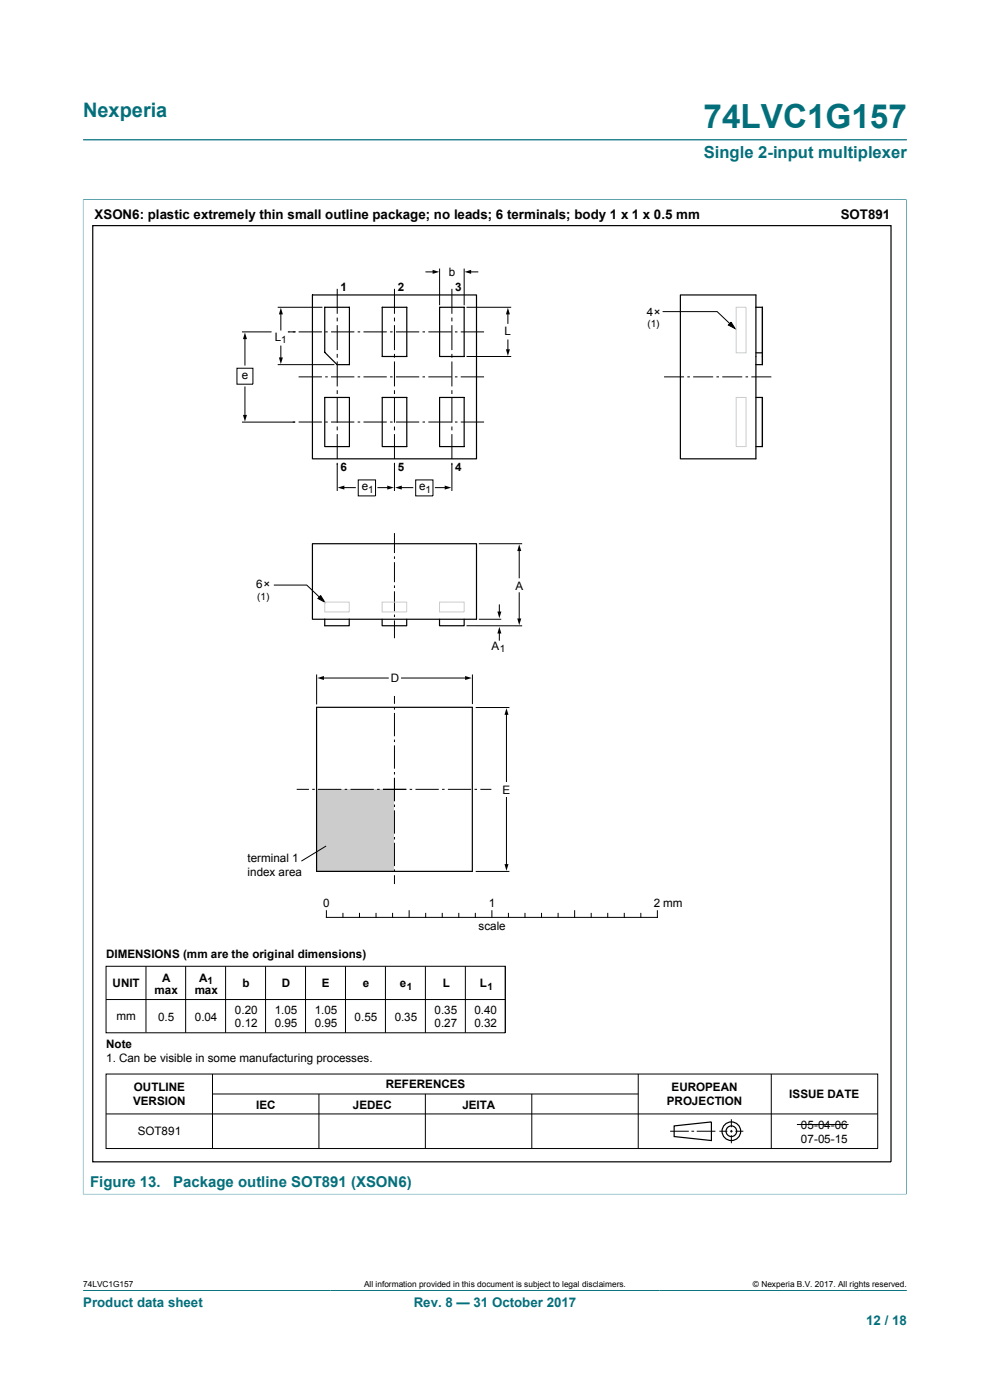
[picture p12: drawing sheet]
<svg xmlns="http://www.w3.org/2000/svg" width="210mm" height="297mm" viewBox="0 0 210 297" stroke-linecap="round" stroke-linejoin="round" font-family="sans-serif">
<path d="M17.6 29.7h174.8M17.6 42.3h174.7M17.6 42.3v211.1M192.3 42.3v211.1M17.6 253.3h174.7M17.6 273.8h174.8" fill="none" stroke="#036f7b" stroke-width=".21"/>
<path d="M67.2 167.4h16.5v17.5h-16.5z" fill="#ccc"/>
<g fill="none" stroke="#000" stroke-width=".21">
<path d="M90.4 57.7h1.6M93.2 57v7.8M98.5 57v7.8M99.7 57.7h1.7M50.3 78.1h3.3v3.4h-3.3zM51.3 70.4h6.3M52 71.7v5.7M58.9 65.2h9.5M58.9 77.4h12M59.6 66.4v3.6M59.6 73.4v2.7M61.1 70.4h1.6"/>
<path d="M63.3 80h5M63.3 70.4h5M69 80h.5M69 70.4h.5M70.2 80h5M70.2 70.4h5M71.5 61.3v5.3M71.5 67.4v.8M71.5 69v5.3M71.5 75.1v.8M71.5 76.7v5.3M75.9 80h.5"/>
<path d="M75.9 70.4h.5M77.1 80h4.9M77.1 70.4h4.9M82.7 80h.6M82.7 70.4h.6M83.7 61.3v5.3M83.7 67.4v.8M83.7 69v5.3M83.7 75.1v.8M83.7 76.7v5.3M84 80h4.9M84 70.4h4.9"/>
<path d="M89.6 80h.6M89.6 70.4h.6M90.9 80h4.9M90.9 70.4h4.9M95.9 61.3v5.3M95.9 67.4v.8M95.9 69v5.3M95.9 75.1v.8M95.9 76.7v5.3M96.5 80h.5M96.5 70.4h.5M97.7 80h5"/>
<path d="M97.7 70.4h5M99 75.6h9.4M99 65.2h9.4M107.7 66.4v2.2M107.7 72.1v2.3M140.6 66.1h11.5l3.2 3.1M140.9 80h4.2M145.8 80h.5M147 80h4.3M152 80h.5M153.2 80h4.2M155.1 68.3l.8 1.4-1.4-.7z"/>
<path d="M158.2 80h.5M159.4 80h4.2M51.3 89.5h11.3M52 82.1v6.2M62.1 89.5h.5M63.3 89.5h5M69 89.5h.5M70.2 89.5h5M71.5 82.8v.8M71.5 84.4v5.3M71.5 90.5v.8M71.5 92.1v5.3"/>
<path d="M71.5 98.2v6M75.9 89.5h.5M77.1 89.5h4.9M82.7 89.5h.6M83.7 82.8v.8M83.7 84.4v5.3M83.7 90.5v.8M83.7 92.1v5.3M83.7 98.2v6M84 89.5h4.9M89.6 89.5h.6M90.9 89.5h4.9"/>
<path d="M95.9 82.8v.8M95.9 84.4v5.3M95.9 90.5v.8M95.9 92.1v5.3M95.9 98.2v6M96.5 89.5h.5M97.7 89.5h5M72.8 103.4h2.6M76 101.8h3.7v3.4h-3.7zM80.2 103.4h2.2M83.7 113.1v4.2M83.7 118v.6"/>
<path d="M83.7 119.3v4.2M84.9 103.4h2.7M88.2 101.8h3.6v3.4h-3.6zM92.4 103.4h2.2M101.6 115.3h9.2M110.1 116.6v6M58.1 124.1h7l3.2 3.1M68 126.3l.9 1.4-1.5-.7zM83.7 124.2v.5M83.7 125.4v4.3M83.7 130.4v.5M83.7 131.6v3.8"/>
<path d="M99 132.7l11.8 .1M101.6 131.4h4.7M105.9 128.3v1.7M105.9 134.1v1.7M110.1 125.8v5.7M67.2 143.1v6.3M68.4 143.8h14M83.7 147.6v1.7M83.7 150v.5M83.7 151.3v4.9M83.7 156.9v.5M83.7 158.1v5"/>
<path d="M85.2 143.8h13.7M100.2 143.1v6.3M100.9 150.1h7.2M107.4 151.4v14.4M62.9 167.5h2.6M66.2 167.5h.6M67.5 167.5h4.9M69.2 179.5l-5.3 3.2M73.1 167.5h.5M74.4 167.5h4.9M80 167.5h.5M81.2 167.5h5"/>
<path d="M83.7 163.8v.5M83.7 165v5M83.7 170.7v.5M83.7 171.9v5M83.7 177.6v.5M83.7 178.8v4.9M86.9 167.5h.5M88.1 167.5h5M93.8 167.5h.5M95 167.5h5M100.7 167.5h.5M101.9 167.5h2.3"/>
<path d="M107.4 169.2v14.4M69.2 193.2v1.4h70.2v-1.4M72.7 193.8v.8M76.3 193.8v.8M79.8 193.8v.8M83.3 193.8v.8M83.7 184.4v.6M83.7 185.7v1.8M86.8 193.2v1.4M90.3 193.8v.8M93.8 193.8v.8M97.3 193.8v.8"/>
<path d="M100.8 193.8v.8M100.9 184.9h7.2M104.3 193.2v1.4M107.8 193.8v.8M111.4 193.8v.8M114.9 193.8v.8M118.4 193.8v.8M121.9 193.2v1.4M125.4 193.8v.8M128.9 193.8v.8M132.4 193.8v.8M135.9 193.8v.8"/>
<path d="M22.5 205h84.7v14.1h-84.7zM22.5 212h84.7M31 205v14M39.4 205v14.1M47.9 205v14.1M56.3 205v14.1M64.8 205v14.1M73.3 205v14.1M81.8 205v14.1M90.2 205v14.1M98.7 205v14.1M107.2 205v14.1"/>
<path d="M22.5 227.8h163.7v15.9h-163.7zM22.5 236.3h163.7M45.1 227.8v15.9M45.1 232.1h90.3M67.7 232.1v11.6M90.2 232.1v11.6M112.8 232.1v11.6M135.4 227.8v15.9M142.2 240h3.9M146.7 240h.5M147.8 240h4M152.6 240h1.7"/>
<path d="M154.9 240h.5M155.1 237.4v1.7M155.1 239.7v.6M156 240h1.7M163.6 227.8v15.9M169 238.6h11M155.1 240.8v1.7"/>
</g>
<g fill="none" stroke="#000" stroke-width=".25">
<path d="M19.7 47.9h169.3v198.6h-169.3zM66.3 62.6h34.8v34.7h-34.8zM68.9 65.2h5.2v12.2h-2.6l-2.6-2.7zM81.1 65.2h5.2v10.4h-5.2zM93.2 65.2h5.3v10.4h-5.3zM144.3 62.6h16v34.7h-16zM160.3 65.2h1.4M160.3 77.4h1.4M160.3 74.8h1.4M161.7 75.6v-10.4v10.4M161.7 77.4v-1.8v1.8M68.9 84.3h5.2v10.4h-5.2z"/>
<path d="M81.1 84.3h5.2v10.4h-5.2zM93.2 84.3h5.3v10.4h-5.3zM160.3 84.3h1.4M160.3 94.7h1.4M161.7 94.7v-10.4v10.4M66.3 115.3h34.8v16.1h-34.8zM68.9 131.4v1.3h5.2v-1.3M81.1 131.4v1.3h5.2v-1.3M93.2 131.4v1.3h5.3v-1.3M67.2 150.1h33v34.8h-33zM143 238.9l7.9-.9v4l-7.9-.9z"/>
<circle cx="155.1" cy="240" r="1.13"/>
<circle cx="155.1" cy="240" r="1.98"/>
</g>
<g fill="#000">
<path d="M91.8 57.2l1.4 .5-1.4 .4zM98.5 57.7l1.4-.5v.9zM52 70.5l.4 1.4h-.9zM59.6 65.3l.4 1.4h-.8zM59.2 75.8h.8l-.4 1.4zM107.7 65.3l.5 1.4h-.9zM107.3 74.1h.9l-.5 1.4zM155.1 68.3l.8 1.4-1.4-.7zM51.5 88h.9l-.4 1.4zM71.6 103.4l1.4-.4v.9zM82.1 103l1.5 .4-1.5 .5zM83.8 103.4l1.4-.4v.9z"/>
<path d="M94.3 103l1.4 .4-1.4 .5zM110.1 115.5l.5 1.4h-.9zM68 126.3l.9 1.4-1.5-.7zM105.9 133l.5 1.4h-.9zM105.5 129.7h.9l-.5 1.4zM109.7 131.2h.9l-.5 1.4zM67.3 143.8l1.4-.4v.9zM98.7 143.4l1.4 .4-1.4 .5zM107.4 150.2l.5 1.4h-.9zM107 183.3h.9l-.5 1.4z"/>
</g>
<path d="M156.2 65.2h2.1v9.6h-2.1zM156.2 84.3h2.1v10.4h-2.1zM68.9 127.7h5.2v2.1h-5.2zM81.1 127.7h5.2v2.1h-5.2zM93.2 127.7h5.3v2.1h-5.3z" fill="none" stroke="#ccc" stroke-width=".21"/>
<text font-size="7.1" fill="#036f7b" x="149.2" y="27.2">74LVC1G157</text>
<text font-size="4.2" fill="#036f7b" x="17.6" y="24.8">Nexperia</text>
<text font-size="3.5" fill="#036f7b" x="149.3" y="33.5">Single 2-input multiplexer</text>
<text font-size="3.2" fill="#036f7b" x="19.1" y="251.8">Figure 13.  Package outline SOT891 (XSON6)</text>
<g font-size="2.8">
<text x="20" y="46.4">XSON6: plastic extremely thin small outline package; no leads; 6 terminals; body 1 x 1 x 0.5 mm</text>
<text x="178.3" y="46.4">SOT891</text>
</g>
<g font-size="2.8" fill="#036f7b">
<text x="17.6" y="277.3">Product data sheet</text>
<text x="87.8" y="277.3">Rev. 8 — 31 October 2017</text>
<text x="183.7" y="281">12 / 18</text>
</g>
<g font-size="2.5">
<text x="95.2" y="58.5">b</text>
<text x="72.2" y="61.7">1</text>
<text x="84.4" y="61.7">2</text>
<text x="96.6" y="61.7">3</text>
<text x="107" y="71.1">L</text>
<text x="137.2" y="67">4×</text>
<text x="58.3" y="72.3">L</text>
<text x="51.3" y="80.5">e</text>
<text x="72.2" y="99.9">6</text>
<text x="84.4" y="99.9">5</text>
<text x="96.6" y="99.9">4</text>
<text x="76.7" y="104">e</text>
<text x="88.9" y="104">e</text>
<text x="54.3" y="124.7">6×</text>
<text x="109.3" y="125.2">A</text>
<text x="104.2" y="137.8">A</text>
<text x="82.9" y="144.7">D</text>
<text x="106.6" y="168.4">E</text>
<text x="52.5" y="182.8">terminal 1</text>
<text x="52.5" y="185.8">index area</text>
<text x="68.6" y="192.5">0</text>
<text x="101.5" y="197.3">scale</text>
<text x="103.7" y="192.5">1</text>
<text x="138.7" y="192.5">2 mm</text>
<text x="22.5" y="203.3">DIMENSIONS (mm are the original dimensions)</text>
<text x="23.9" y="209.4">UNIT</text>
<text x="34.4" y="208.4">A</text>
<text x="42.3" y="208.4">A</text>
<text x="51.4" y="209.4">b</text>
<text x="59.8" y="209.4">D</text>
<text x="68.3" y="209.4">E</text>
<text x="76.9" y="209.4">e</text>
<text x="84.8" y="209.4">e</text>
<text x="94" y="209.4">L</text>
<text x="101.8" y="209.4">L</text>
<text x="32.8" y="210.8">max</text>
<text x="41.3" y="210.8">max</text>
<text x="49.8" y="215.1">0.20</text>
<text x="58.3" y="215.1">1.05</text>
<text x="66.8" y="215.1">1.05</text>
<text x="92.2" y="215.1">0.35</text>
<text x="100.6" y="215.1">0.40</text>
<text x="24.7" y="216.4">mm</text>
<text x="33.6" y="216.6">0.5</text>
<text x="41.3" y="216.6">0.04</text>
<text x="49.8" y="218">0.12</text>
<text x="58.3" y="218">0.95</text>
<text x="66.8" y="218">0.95</text>
<text x="75.2" y="216.6">0.55</text>
<text x="83.7" y="216.6">0.35</text>
<text x="92.2" y="218">0.27</text>
<text x="100.6" y="218">0.32</text>
<text x="22.5" y="222.3">Note</text>
<text x="22.5" y="225.3">1. Can be visible in some manufacturing processes.</text>
<text x="28.4" y="231.5">OUTLINE</text>
<text x="81.8" y="230.9">REFERENCES</text>
<text x="142.5" y="231.5">EUROPEAN</text>
<text x="167.4" y="232.9">ISSUE DATE</text>
<text x="28.2" y="234.5">VERSION</text>
<text x="54.3" y="235.2">IEC</text>
<text x="74.8" y="235.2">JEDEC</text>
<text x="98.1" y="235.2">JEITA</text>
<text x="141.5" y="234.5">PROJECTION</text>
<text x="169.9" y="239.4">05-04-06</text>
<text x="29.2" y="240.8">SOT891</text>
<text x="169.9" y="242.4">07-05-15</text>
</g>
<g font-size="2.1">
<text x="137.3" y="69.4">(1)</text>
<text x="59.7" y="72.8">1</text>
<text x="78.1" y="104.5">1</text>
<text x="90.3" y="104.5">1</text>
<text x="54.6" y="127.2">(1)</text>
<text x="106" y="138.3">1</text>
<text x="44" y="208.8">1</text>
<text x="86.3" y="210">1</text>
<text x="103.4" y="210">1</text>
</g>
<g font-size="1.8">
<text x="17.6" y="273.1">74LVC1G157</text>
<text x="77.2" y="273.1">All information provided in this document is subject to legal disclaimers.</text>
<text x="159.7" y="273.1">© Nexperia B.V. 2017. All rights reserved.</text>
</g>
</svg>
